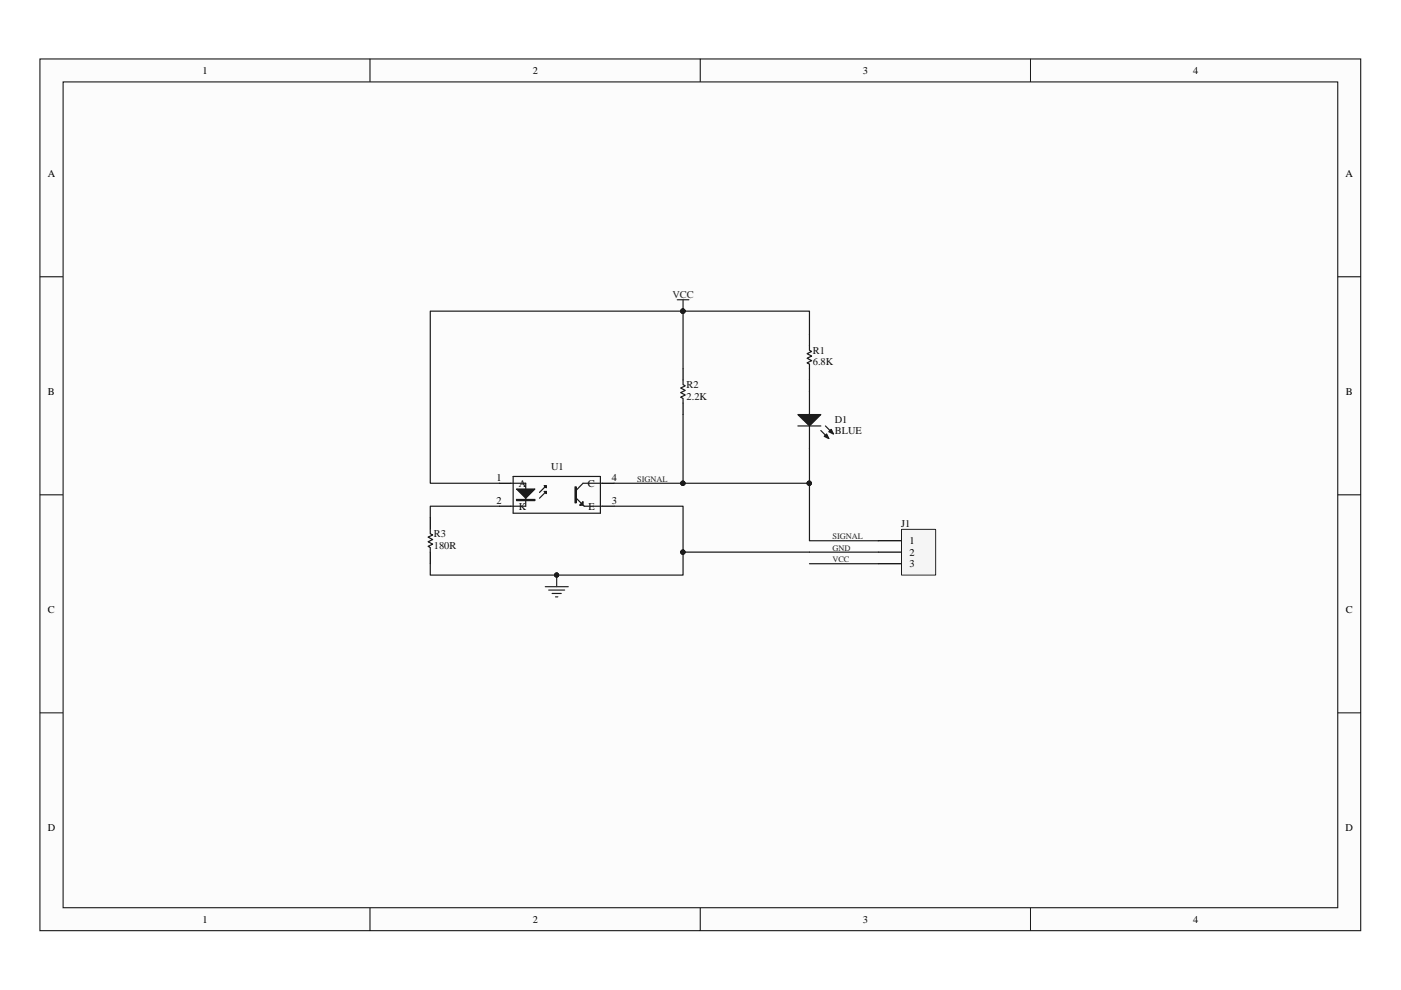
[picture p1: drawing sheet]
<svg xmlns="http://www.w3.org/2000/svg" width="297mm" height="210mm" viewBox="0 0 297 210" stroke-linecap="round" stroke-linejoin="round" font-family="sans-serif">
<path d="M8.5 12.5h280v184.8h-280z" fill="#fcfcfc"/>
<path d="M8.5 12.5h280v184.8h-280z" fill="none" stroke="#000" stroke-width=".21"/>
<path d="M13.4 17.4h270.2v175.1h-270.2z" fill="#fcfcfc"/>
<g fill="none" stroke="#000" stroke-width=".21">
<path d="M13.4 17.4h270.2v175.1h-270.2zM78.4 12.5v4.8M148.5 12.5v4.8M218.5 12.5v4.8M8.5 58.7h4.8M283.6 58.7h4.9M8.5 104.9h4.8M283.6 104.9h4.9M8.5 151.1h4.8M283.6 151.1h4.9M78.4 192.5v4.9M148.5 192.5v4.9"/>
<path d="M218.5 192.5v4.9"/>
</g>
<path d="M105.9 102.5h2.4M105.9 107.3h2.4M127.8 102.5h2.4M127.8 107.3h2.4" fill="none" stroke="#000" stroke-width=".25"/>
<path d="M108.3 102.5h3.2v4.8h-3.2M108.8 101h18.5v7.8h-18.5zM115.8 104.2l-1.4 1.4M115.8 103l-1.4 1.4M122.2 105.6l1.7 1.7h3.9M127.8 102.5h-4.2l-1.4 1.4" fill="none" stroke="#1c1c1c" stroke-width=".25"/>
<path d="M109.5 103.7h3.9l-1.9 1.9z" fill="#1c1c1c"/>
<path d="M109.5 103.7h3.9l-1.9 1.9zM109.5 105.9h3.9v.2h-3.9zM109.5 106h3.9" fill="none" stroke="#1c1c1c" stroke-width=".25"/>
<path d="M115.4 103h.4v.4z" fill="#1c1c1c"/>
<path d="M115.4 103h.4v.4z" fill="none" stroke="#1c1c1c" stroke-width=".25"/>
<path d="M115.4 104.2h.4v.5z" fill="#1c1c1c"/>
<path d="M115.4 104.2h.4v.5zM121.9 103.2h.3v3.4h-.3zM122 103.2v3.4" fill="none" stroke="#1c1c1c" stroke-width=".25"/>
<path d="M123.6 106.4v.7h-.7z" fill="#1c1c1c"/>
<path d="M171.6 73.3v1l.5 .2-1 .5 1 .5-1 .5 1 .5-1 .4 .5 .3v1M123.6 106.4v.7h-.7z" fill="none" stroke="#1c1c1c" stroke-width=".25"/>
<path d="M171.6 70.8v2.5M171.6 78.2v2.4M171.6 83v4.9M171.6 90.3v4.9" fill="none" stroke="#000" stroke-width=".25"/>
<path d="M169.2 87.9h4.8l-2.4 2.4z" fill="#1c1c1c"/>
<path d="M169.2 87.9h4.8l-2.4 2.4zM174 91.3l1.7 1.7M175 90.3l1.7 1.7" fill="none" stroke="#1c1c1c" stroke-width=".25"/>
<path d="M174.8 92.5l.5-.5 .4 1z" fill="#1c1c1c"/>
<path d="M174.8 92.5l.5-.5 .4 1z" fill="none" stroke="#1c1c1c" stroke-width=".25"/>
<path d="M175.7 91.5l.5-.5 .5 1z" fill="#1c1c1c"/>
<path d="M144.8 80.6v.9l.5 .3-1 .5 1 .5-1 .4 1 .5-1 .5 .5 .3v.9M169.2 90.3h4.8M175.7 91.5l.5-.5 .5 1z" fill="none" stroke="#1c1c1c" stroke-width=".25"/>
<path d="M144.8 78.2v2.4M144.8 85.4v2.5" fill="none" stroke="#000" stroke-width=".25"/>
<path d="M191.2 112.3h7.2v9.6h-7.2z" fill="#f5f5f5"/>
<path d="M191.1 112.2h7.3v9.7h-7.3z" fill="none" stroke="#262626" stroke-width=".21"/>
<path d="M91.2 109.8v2.4M91.2 117.1v2.4M186.2 114.7h4.9M186.2 117.1h4.9M186.2 119.5h4.9" fill="none" stroke="#000" stroke-width=".25"/>
<path d="M144.8 78.2v-12.2h-53.6v36.5h14.7M144.8 66h26.8v4.8M144.8 87.9v14.6h-14.6M171.6 95.2v19.5h14.6M171.6 80.6v2.4M91.2 112.2v1l.5 .2-.9 .5 .9 .5-.9 .5 .9 .5-.9 .4 .4 .3v1M105.9 107.3h-14.7v2.5M130.2 107.3h14.6v14.6h-53.6v-2.4M144.8 102.5h26.8M171.6 119.5h14.6M171.6 117.1h14.6" fill="none" stroke="#1c1c1c" stroke-width=".25"/>
<path d="M143.6 63.6h2.4M144.8 63.6v2.4M115.6 124.4h4.9M116.3 125.1h3.4M117.1 125.8h1.9M117.8 126.5h.5M118 121.9v2.5" fill="none" stroke="#262626" stroke-width=".25"/>
<g fill="#0e0e0e" stroke="#0e0e0e" stroke-width=".21">
<circle cx="144.8" cy="66" r=".46"/>
<circle cx="171.6" cy="102.5" r=".46"/>
<circle cx="144.8" cy="102.5" r=".46"/>
<circle cx="118" cy="121.9" r=".44"/>
<circle cx="144.8" cy="117.1" r=".46"/>
</g>
<path d="M144.8 117.1h26.8" fill="none" stroke="#0e0e0e" stroke-width=".25"/>
<g font-size="2.2">
<text x="42.9" y="15.7">1</text>
<text x="112.9" y="15.7">2</text>
<text x="183" y="15.7">3</text>
<text x="252.9" y="15.7">4</text>
<text x="10.1" y="37.6">A</text>
<text x="285.3" y="37.6">A</text>
<text x="10.2" y="83.8">B</text>
<text x="285.3" y="83.8">B</text>
<text x="105.3" y="102">1</text>
<text x="105.3" y="106.9">2</text>
<text x="110" y="103.2">A</text>
<text x="124.6" y="103.2">C</text>
<text x="129.8" y="102">4</text>
<text x="129.8" y="106.9">3</text>
<text x="110" y="108.1">K</text>
<text x="124.8" y="108.1">E</text>
<text x="192.8" y="115.4">1</text>
<text x="192.8" y="117.8">2</text>
<text x="192.8" y="120.3">3</text>
<text x="10.2" y="130">C</text>
<text x="285.3" y="130">C</text>
<text x="10.1" y="176.2">D</text>
<text x="285.3" y="176.2">D</text>
<text x="42.9" y="195.7">1</text>
<text x="112.9" y="195.7">2</text>
<text x="183" y="195.7">3</text>
<text x="252.9" y="195.7">4</text>
</g>
<text font-size="2.2" fill="#262626" x="142.6" y="63.1">VCC</text>
<g font-size="2.2" fill="#0e0e0e">
<text x="172.3" y="75">R1</text>
<text x="172.3" y="77.4">6.8K</text>
<text x="145.6" y="82.3">R2</text>
<text x="145.6" y="84.8">2.2K</text>
<text x="177" y="89.6">D1</text>
<text x="177" y="92">BLUE</text>
<text x="116.8" y="99.6">U1</text>
<text x="92" y="113.9">R3</text>
<text x="191.1" y="111.7">J1</text>
<text x="92" y="116.4">180R</text>
</g>
<g font-size="1.8" fill="#262626">
<text x="135.1" y="102.1">SIGNAL</text>
<text x="176.5" y="114.3">SIGNAL</text>
<text x="176.5" y="116.7">GND</text>
<text x="176.5" y="119.1">VCC</text>
</g>
</svg>
